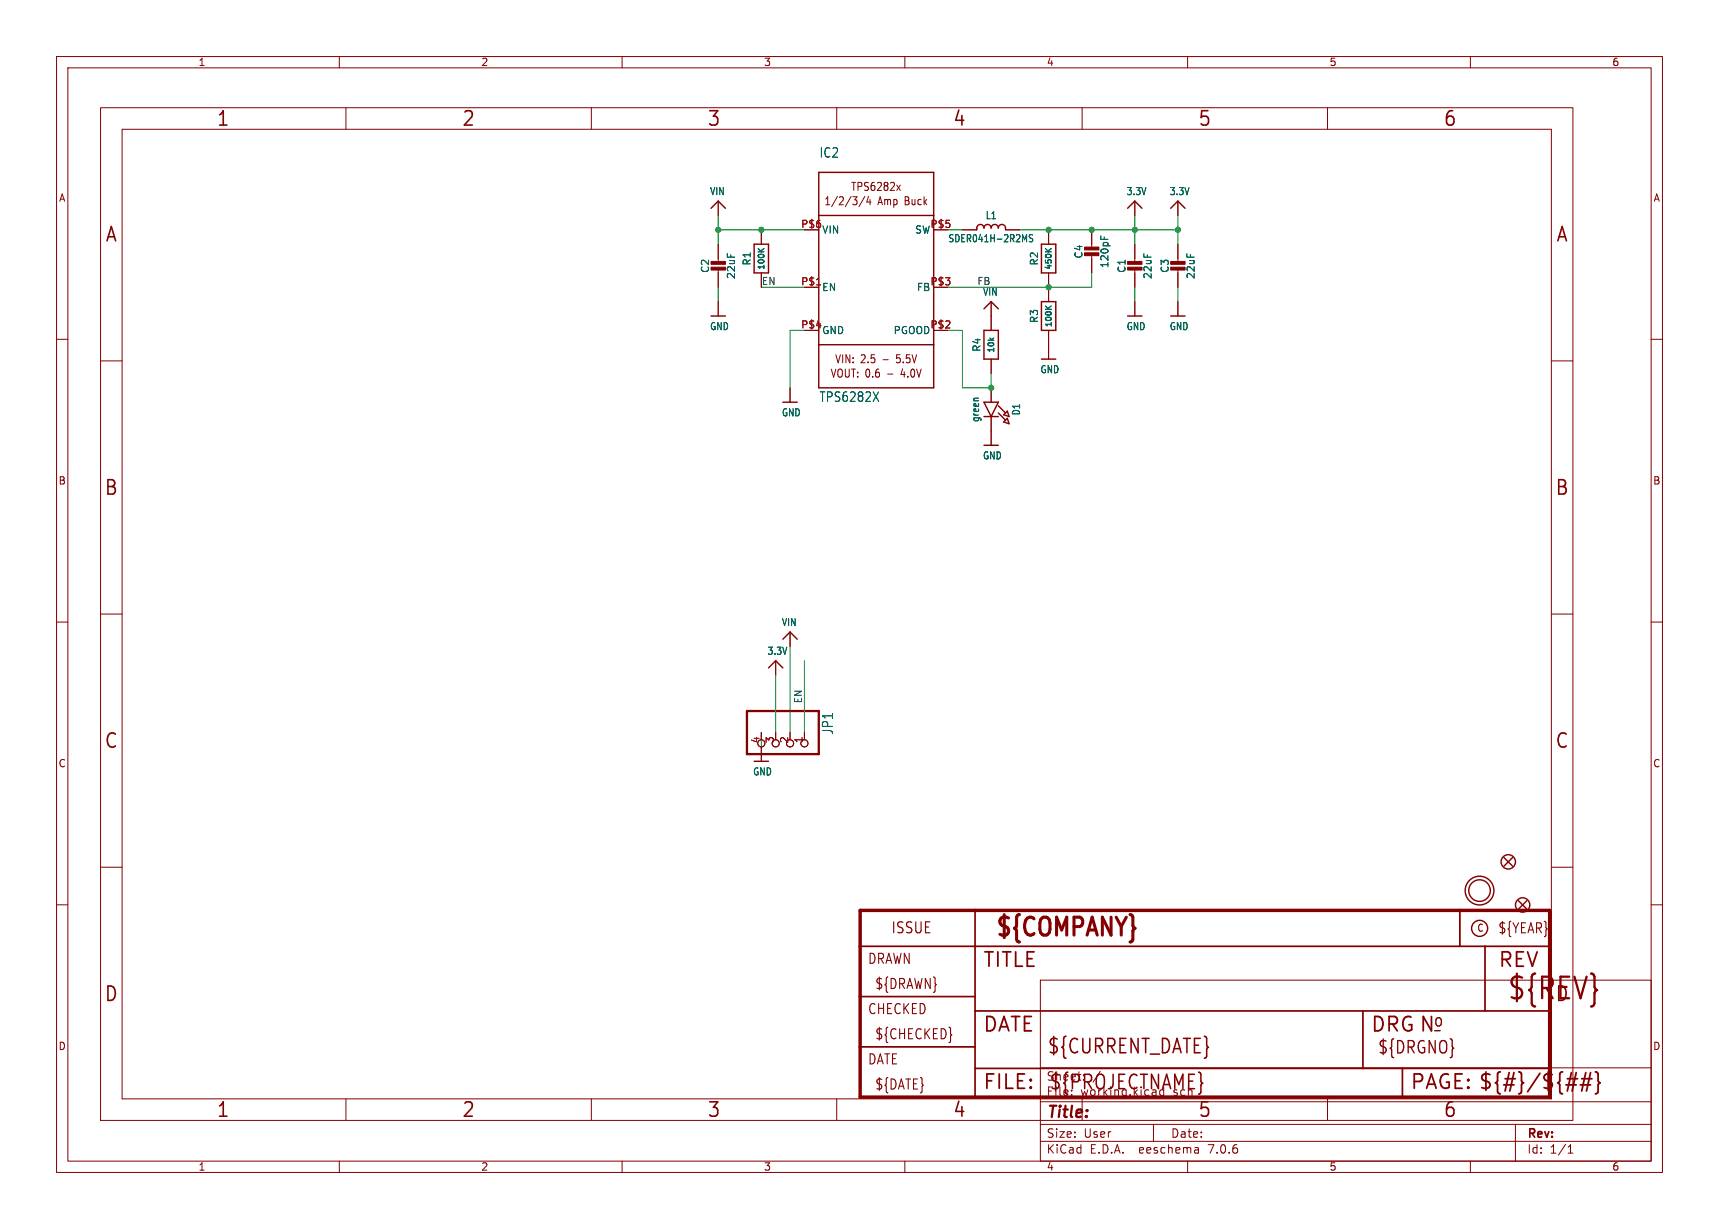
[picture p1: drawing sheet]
<svg xmlns="http://www.w3.org/2000/svg" width="304mm" height="217mm" viewBox="0 0 304 217" stroke-linecap="round" stroke-linejoin="round" font-family="sans-serif">
<g fill="none" stroke="#840000" stroke-width=".18">
<path d="M10 10h284v197.3h-284zM12 12h280v193.3h-280zM17.8 19h260.3v179.1h-260.3zM60 10v2M61.2 19v3.9M104.6 19v3.9M110 10v2M148 19v3.9M160 10v2M191.3 19v3.9M210 10v2M234.7 19v3.9"/>
<path d="M260 10v2M21.6 22.9h252.7v171.4h-252.7zM127 35.6v2.5M150.8 34.8h.7l-.4 .5M151.4 35.4l.1 .2-.1 .5M152.9 34.7l-1 1.8M153.6 34.7l-.3 1h.7M153.8 35.3v.9M158.6 32.7l.6 1M159.2 32.7l-.6 1M200.7 35.6v2.5M208.3 35.6v2.5"/>
<path d="M10 60h2M127 43.2v3.3M127 47.5v3.3M127 53.3v2.6M134.6 40.6v2.6M134.6 48.3v2.5M170.2 40.6h2.5M175.3 53.3v5.1M177.8 40.6h2.5M185.4 40.6v2.6M185.4 48.3v5M185.4 58.4v5.1"/>
<path d="M193 40.6v3.3M193 45v3.3M200.7 43.2v3.3M200.7 47.5v3.3M200.7 53.3v2.6M208.3 43.2v3.3M208.3 47.5v3.3M208.3 53.3v2.6M292 60h2M17.8 63.8h3.8M139.7 68.6v2.5M175.3 63.5v2.5"/>
<path d="M175.3 68.6v2.5M175.3 73.7v5M274.3 63.8h3.8M10 110h2M17.8 108.6h3.8M137.2 116.8v2.6M139.7 111.8v2.5M274.3 108.6h3.8M292 110h2M134.6 129.5v1.3M134.6 132.1v2.5M137.2 129.5v1.3"/>
<path d="M139.7 129.5v1.3M142.2 129.5v1.3M10 160h2M17.8 153.4h3.8M274.3 153.4h3.8M292 160h2M184 173.3h108v32h-108zM61.2 194.3v3.8M104.6 194.3v3.8M148 194.3v3.8M184 198.8h108M184 194.8h108"/>
<path d="M184 188.8h108M191.3 194.3v3.8M204 198.8v3M234.7 194.3v3.8M268 198.8v6.5M60 205.3v2M110 205.3v2M160 205.3v2M184 201.8h108M210 205.3v2M211.8 203l.1 .9M211.9 203.8l-.1 .1"/>
<path d="M211.9 203.3h-.1M260 205.3v2M277.3 203.9h.8M277.3 202.8l.4-.4v1.5"/>
<circle cx="134.6" cy="131.4" r=".63"/>
<circle cx="137.2" cy="131.4" r=".63"/>
<circle cx="139.7" cy="131.4" r=".63"/>
<circle cx="142.2" cy="131.4" r=".63"/>
</g>
<g fill="none" stroke="#840000" stroke-width=".25">
<path d="M125.7 36.8l1.3-1.2 1.3 1.2M144.8 30.5h20.3v38.1h-20.3zM144.8 38.1h20.3M199.4 36.8l1.3-1.2 1.2 1.2M207 36.8l1.3-1.2 1.2 1.2M125.7 55.9h2.6M133.3 43.2h2.6v5.1h-2.6zM172.7 40.6v-.3a.64 .64 0 0 1 .7-.6 .64 .64 0 0 1 .6 .6 .64 .64 0 0 1 .6-.6 .64 .64 0 0 1 .7 .6 .64 .64 0 0 1 .6-.6 .64 .64 0 0 1 .6 .6 .64 .64 0 0 1 .7-.6 .64 .64 0 0 1 .6 .6v.3M174 58.4h2.5v5.1h-2.5zM174 54.6l1.3-1.3 1.2 1.3M184.1 53.3h2.6v5.1h-2.6zM184.1 43.2h2.6v5.1h-2.6z"/>
<path d="M199.4 55.9h2.5M207 55.9h2.5M138.4 71.1h2.6M144.8 61h20.3M174 78.7h2.5M174 71.1h2.5l-1.2 2.6zM174 73.7h2.5M176.5 71.8l1.3 1.2M176.5 73l1.3 1.3M177.5 73.3l.6-.6 .3 1zM177.5 74.6l.6-.6 .3 .9zM184.1 63.5h2.6"/>
<path d="M135.9 118.1l1.3-1.3 1.2 1.3M138.4 113l1.3-1.2 1.3 1.2M133.3 134.6h2.6M265.9 151.6l1.6 1.6M267.5 151.6l-1.6 1.6M268.5 159.3l1.5 1.5M270 159.3l-1.5 1.5"/>
<circle cx="261.6" cy="157.5" r="2.54"/>
<circle cx="261.6" cy="157.5" r="1.9"/>
<circle cx="266.7" cy="152.4" r="1.27"/>
<circle cx="261.6" cy="164.2" r="1.42"/>
<circle cx="269.2" cy="160" r="1.27"/>
</g>
<path d="M132.1 125.7h12.7v7.6h-12.7z" fill="none" stroke="#840000" stroke-width=".41"/>
<g fill="#840000" stroke="#840000" stroke-width=".18">
<path d="M199.4 47.2h2.5v.6h-2.5z"/>
<path d="M199.4 46.2h2.5v.5h-2.5z"/>
<path d="M191.8 44.7h2.5v.5h-2.5z"/>
<path d="M191.8 43.7h2.5v.5h-2.5z"/>
<path d="M125.7 47.2h2.6v.6h-2.6z"/>
<path d="M125.7 46.2h2.6v.5h-2.6z"/>
<path d="M207 47.2h2.5v.6h-2.5z"/>
<path d="M207 46.2h2.5v.5h-2.5z"/>
</g>
<path d="M152.1 161h121.9v33h-121.9z" fill="none" stroke="#840000" stroke-width=".61"/>
<path d="M152.1 176.2h20.3M152.1 167.3h121.9M172.4 161v33M172.4 178.8h101.6M241 178.8v10.1M258.1 161v6.3M262.6 167.3v11.5M152.1 185.1h20.3M172.4 188.9h101.6M248 188.9v5.1" fill="none" stroke="#840000" stroke-width=".3"/>
<path d="M276.9 191.8h1.8M277.1 190.8h1.9M278.7 189.7l-.7 3.2M279.4 191.8h1.9M279.7 190.8h1.8M280.4 189.7l-.7 3.2M281.3 189.7l-.8 3.2M282.1 189.5l.4 .2 .1 .2v1.2l.3 .4-.3 .3v1.2l-.1 .3-.4 .1" fill="none" stroke="#840000" stroke-width=".32"/>
<path d="M168.2 182.9l.1 .1-.1 .1" fill="none" stroke="#840000" stroke-width=".19"/>
<path d="M181.2 42.4l.3-.9v1.3M182.6 41.6l-.4-.1-.2 .1v.4l.5 .2 .1 .3-.2 .3-.4-.1M194.6 41.7v.6M195.3 41.9v.4M154.4 69.3l1 1.7M155.4 69.3l-1 1.7" fill="none" stroke="#006464" stroke-width=".18"/>
<path d="M144.4 50.4h.7" fill="none" stroke="#a90000" stroke-width=".18"/>
<path d="M134.1 44l.5 .5M135.1 44l-.6 .4M184.9 44l.5 .5M184.9 54.1l.5 .6M185.9 44l-.6 .4M185.9 54.1l-.6 .4" fill="none" stroke="#006464" stroke-width=".2"/>
<g fill="none" stroke="#009600" stroke-width=".18">
<path d="M127 38.1v5.1M200.7 38.1v5.1M208.3 38.1v5.1M127 40.6h15.2M127 50.8v2.5M134.6 50.8h7.6M142.2 58.4h-2.5v10.2M167.6 40.6h2.6M167.6 58.4h2.6v10.2h5.1v-2.6M180.3 40.6h28M193 48.3v2.5h-25.4M200.7 50.8v2.5"/>
<path d="M208.3 50.8v2.5M137.2 119.4v10.1M139.7 114.3v15.2M142.2 116.8v12.7M134.6 129.5v2.6"/>
</g>
<g fill="#009600" stroke="#009600" stroke-width=".18">
<circle cx="175.3" cy="68.6" r=".46"/>
<circle cx="208.3" cy="40.6" r=".46"/>
<circle cx="200.7" cy="40.6" r=".46"/>
<circle cx="193" cy="40.6" r=".46"/>
<circle cx="185.4" cy="50.8" r=".46"/>
<circle cx="185.4" cy="40.6" r=".46"/>
<circle cx="134.6" cy="40.6" r=".46"/>
<circle cx="127" cy="40.6" r=".46"/>
</g>
<text font-size="5.3" fill="#840000" x="266.4" y="177.3">${REV}</text>
<text font-size="4.4" fill="#840000" x="175.7" y="166.3">${COMPANY}</text>
<g font-size="3.5" fill="#840000">
<text x="38.2" y="22.7">1</text>
<text x="81.6" y="22.7">2</text>
<text x="125" y="22.7">3</text>
<text x="168.4" y="22.7">4</text>
<text x="211.8" y="22.7">5</text>
<text x="255.1" y="22.7">6</text>
<text x="18.5" y="43.1">A</text>
<text x="275" y="43.1">A</text>
<text x="18.3" y="87.9">B</text>
<text x="274.9" y="87.9">B</text>
<text x="18.3" y="132.7">C</text>
<text x="274.9" y="132.7">C</text>
<text x="173.7" y="171.4">TITLE</text>
<text x="264.8" y="171.4">REV</text>
<text x="18.3" y="177.4">D</text>
<text x="274.9" y="177.4">D</text>
<text x="173.7" y="182.9">DATE</text>
<text x="242.3" y="182.9">DRG N</text>
<text x="185.1" y="186.7">${CURRENT_DATE}</text>
<text x="38.2" y="197.9">1</text>
<text x="81.6" y="197.9">2</text>
<text x="125" y="197.9">3</text>
<text x="168.4" y="197.9">4</text>
<text x="173.7" y="193">FILE:</text>
<text x="185.4" y="193">${PROJECTNAME}</text>
<text x="211.8" y="197.9">5</text>
<text x="249.3" y="193">PAGE: ${#}/${##}</text>
<text x="255.1" y="197.9">6</text>
</g>
<g font-size="3" fill="#840000">
<text x="253.4" y="181.9">o</text>
<text x="243.5" y="186.6">${DRGNO}</text>
</g>
<text font-size="2.8" fill="#840000" x="185" y="198.2">Title:</text>
<text font-size="2.7" fill="#840000" x="157.5" y="165.3">ISSUE</text>
<text font-size="2.5" fill="#006464" x="147.5" y="130" transform="rotate(-90 147.5 130)">JP1</text>
<g font-size="2.5" fill="#840000">
<text x="264.8" y="165.3">${YEAR}</text>
<text x="153.4" y="170.7">DRAWN</text>
<text x="153.4" y="179.6">CHECKED</text>
<text x="154.6" y="175.2">${DRAWN}</text>
<text x="154.6" y="184">${CHECKED}</text>
<text x="153.4" y="188.5">DATE</text>
<text x="154.6" y="192.9">${DATE}</text>
</g>
<g font-size="2.3" fill="#006464">
<text x="144.8" y="28.1">IC2</text>
<text x="144.8" y="71.3">TPS6282X</text>
</g>
<g font-size="2.1" fill="#840000">
<text x="185" y="191.3">Sheet:</text>
<text x="193.2" y="191.3">/</text>
<text x="185" y="194">File:</text>
<text x="191" y="194">working.kicad_sch</text>
<text x="185" y="201.4">Size:</text>
<text x="191.6" y="201.4">User</text>
<text x="207" y="201.4">Date:</text>
<text x="270" y="201.6">Rev:</text>
<text x="185" y="204.2">KiCad</text>
<text x="192.7" y="204.2">E.D.A.</text>
<text x="201.6" y="204.2">eeschema</text>
<text x="213.9" y="204.2">7.0.6</text>
<text x="270" y="204.2">Id:</text>
<text x="274" y="204.2">1/1</text>
</g>
<g font-size="2" fill="#840000">
<text x="150.4" y="34">TPS6282x</text>
<text x="145.7" y="36.5">1/2/3/4</text>
<text x="155.2" y="36.5">Amp</text>
<text x="160.1" y="36.5">Buck</text>
<text x="147.6" y="64.4">VIN: 2.5</text>
<text x="156.2" y="64.4">-</text>
<text x="158.8" y="64.4">5.5V</text>
<text x="146.8" y="67">VOUT: 0.6</text>
<text x="157" y="67">-</text>
<text x="159.6" y="67">4.0V</text>
</g>
<g font-size="1.8" fill="#840000">
<text x="35" y="11.9">1</text>
<text x="85" y="11.9">2</text>
<text x="135" y="11.9">3</text>
<text x="185" y="11.9">4</text>
<text x="235" y="11.9">5</text>
<text x="285" y="11.9">6</text>
<text x="10.3" y="35.9">A</text>
<text x="292.3" y="35.9">A</text>
<text x="10.3" y="85.9">B</text>
<text x="292.2" y="85.9">B</text>
<text x="10.3" y="135.9">C</text>
<text x="292.2" y="135.9">C</text>
<text x="261.1" y="165">C</text>
<text x="10.3" y="185.9">D</text>
<text x="292.2" y="185.9">D</text>
<text x="35" y="207.2">1</text>
<text x="85" y="207.2">2</text>
<text x="135" y="207.2">3</text>
<text x="185" y="207.2">4</text>
<text x="235" y="207.2">5</text>
<text x="285" y="207.2">6</text>
</g>
<g font-size="1.8" fill="#006464">
<text x="125.4" y="34.7">VIN</text>
<text x="199.1" y="34.7">3.3V</text>
<text x="206.7" y="34.7">3.3V</text>
<text x="161.7" y="41.5">SW</text>
<text x="174.2" y="39">L1</text>
<text x="132.9" y="47.1" transform="rotate(-90 132.9 47.1)">R1</text>
<text x="167.6" y="43">SDER041H-2R2MS</text>
<text x="183.7" y="47.1" transform="rotate(-90 183.7 47.1)">R2</text>
<text x="191.6" y="45.8" transform="rotate(-90 191.6 45.8)">C4</text>
<text x="196.2" y="47.5" transform="rotate(-90 196.2 47.5)">120pF</text>
<text x="125.6" y="48.4" transform="rotate(-90 125.6 48.4)">C2</text>
<text x="130.2" y="49.4" transform="rotate(-90 130.2 49.4)">22uF</text>
<text x="145.3" y="51.7">EN</text>
<text x="162" y="51.7">FB</text>
<text x="173.7" y="52.5">VIN</text>
<text x="199.2" y="48.4" transform="rotate(-90 199.2 48.4)">C1</text>
<text x="203.8" y="49.4" transform="rotate(-90 203.8 49.4)">22uF</text>
<text x="206.9" y="48.4" transform="rotate(-90 206.9 48.4)">C3</text>
<text x="211.4" y="49.4" transform="rotate(-90 211.4 49.4)">22uF</text>
<text x="125.4" y="58.6">GND</text>
<text x="145.3" y="59.3">GND</text>
<text x="157.9" y="59.3">PGOOD</text>
<text x="183.7" y="57.2" transform="rotate(-90 183.7 57.2)">R3</text>
<text x="199.1" y="58.6">GND</text>
<text x="206.7" y="58.6">GND</text>
<text x="173.6" y="62.3" transform="rotate(-90 173.6 62.3)">R4</text>
<text x="183.9" y="66.2">GND</text>
<text x="138.1" y="73.8">GND</text>
<text x="173.3" y="74.7" transform="rotate(-90 173.3 74.7)">green</text>
<text x="180.6" y="73.6" transform="rotate(-90 180.6 73.6)">D1</text>
<text x="173.7" y="81.4">GND</text>
<text x="138.1" y="110.9">VIN</text>
<text x="135.6" y="116">3.3V</text>
<text x="133.1" y="137.3">GND</text>
</g>
<g font-size="1.8" fill="#a90000">
<text x="141.6" y="40.4">P$6</text>
<text x="145.3" y="41.5">VIN</text>
<text x="164.4" y="40.4">P$5</text>
<text x="141.6" y="50.5">P$1</text>
<text x="164.4" y="50.5">P$3</text>
<text x="141.6" y="58.2">P$4</text>
<text x="164.4" y="58.2">P$2</text>
<text x="134.4" y="131.5" transform="rotate(-90 134.4 131.5)">4</text>
<text x="136.9" y="131.5" transform="rotate(-90 136.9 131.5)">3</text>
<text x="139.4" y="131.5" transform="rotate(-90 139.4 131.5)">2</text>
<text x="142" y="131.5" transform="rotate(-90 142 131.5)">1</text>
</g>
<g font-size="1.7" fill="#0f0f0f">
<text x="134.6" y="50.5">EN</text>
<text x="172.7" y="50.5">FB</text>
<text x="141.9" y="124.5" transform="rotate(-90 141.9 124.5)">EN</text>
</g>
<g font-size="1.4" fill="#006464">
<text x="135.4" y="47.9" transform="rotate(-90 135.4 47.9)">100K</text>
<text x="186.2" y="47.9" transform="rotate(-90 186.2 47.9)">450K</text>
<text x="186.2" y="58" transform="rotate(-90 186.2 58)">100K</text>
<text x="176.1" y="62.5" transform="rotate(-90 176.1 62.5)">10k</text>
</g>
</svg>
